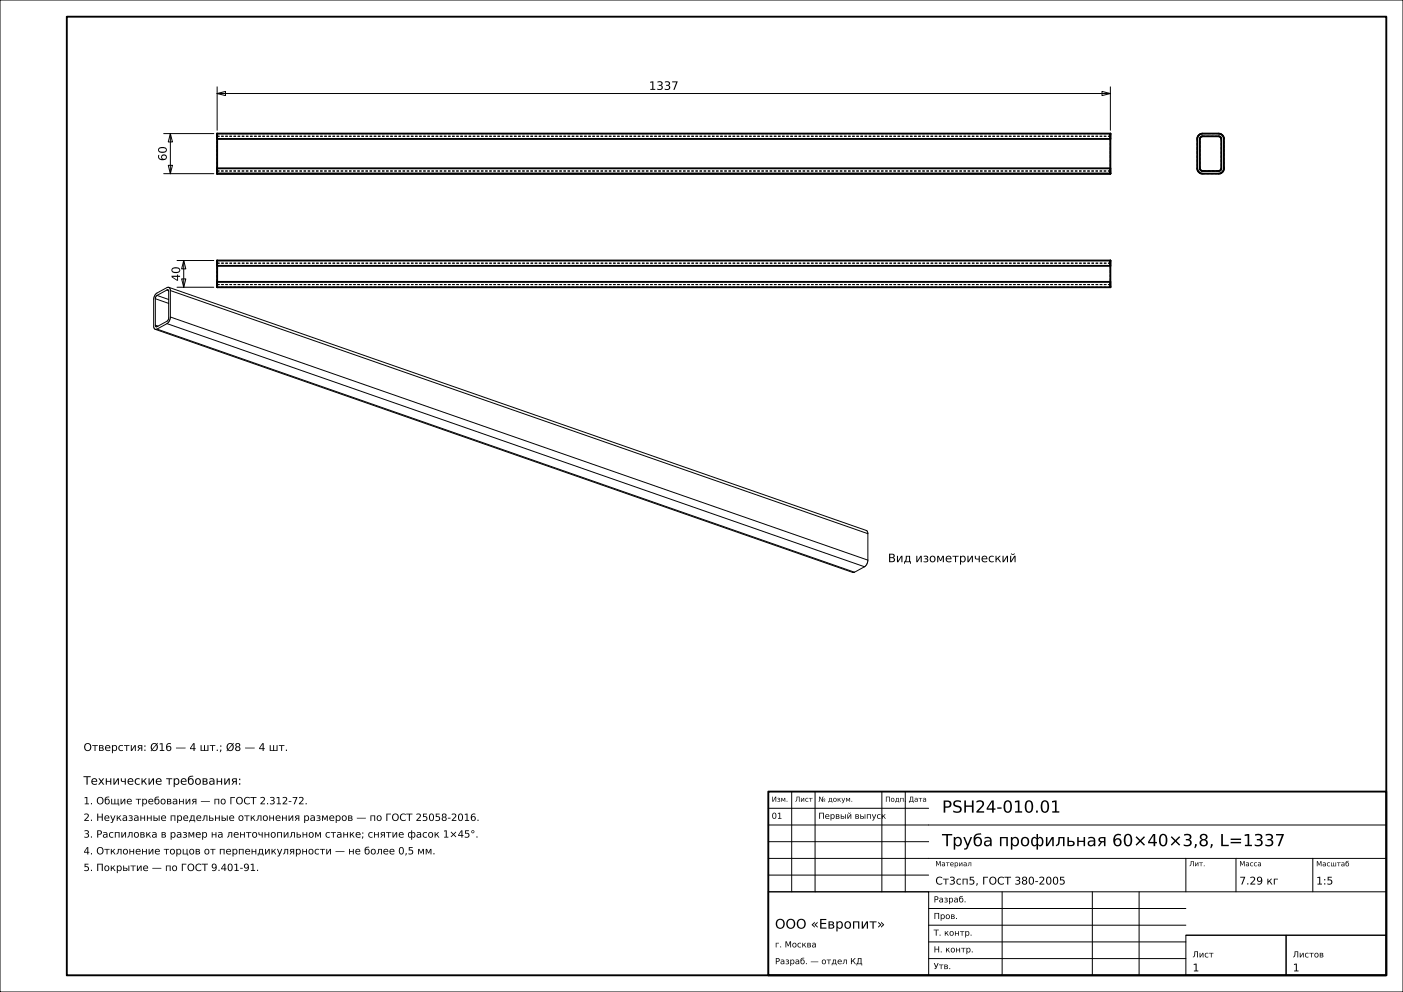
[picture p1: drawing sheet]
<svg xmlns="http://www.w3.org/2000/svg" width="420mm" height="297mm" viewBox="0 0 420 297" stroke-linecap="round" stroke-linejoin="round" font-family="sans-serif">
<g fill="none" stroke="#000" stroke-width=".3">
<path d="M0 0h420v297h-420zM49 40h15M51 40l.6 2.5h-1.2zM51 40v12M65 28l2.5-.6v1.2zM65 26v13M65 28h267.4M329.9 27.4l2.5 .6-2.5 .6zM332.4 26v13M49 52h15M50.4 49.5h1.2l-.6 2.5zM53 78h11"/>
<path d="M55 78l.6 2.5h-1.2zM55 78v8M46.5 98.6l208.8 72.8 .5-.1M46.5 89.4v8M46.5 89.4l4 1.4M46.5 97.4l.8 .2M47 98.5l-.5 .1M47 88.4l-.5 1M47 88.4l3.5 1.3M47 98.5l208.8 72.8M50 96.9l-3 1.6M50 86.8l.4 .1"/>
<path d="M50 86.8l-3 1.6M50 86.8l.4 .2M50 96.9l208.8 72.8M50.4 86.9v8.9l-.4 .4-3 1.6h-.4l-.1-.4M50.5 86l-.5 .1-3 1.6a2.43 2.43 0 0 0-1 2v7.9l.1 .7 .4 .3M50.5 86l.4 .4 .1 .6M50.5 86l208.8 72.8 .4 .3 .1 .7M51 87v7.9M51 94.9a2.43 2.43 0 0 1-1 2M51 94.9l208.8 72.8M51 87l208.8 72.8M53 86h11"/>
<path d="M54.4 83.5h1.2l-.6 2.5zM259.8 159.8v7.9M258.8 169.7l-3 1.6M259.8 167.7a2.43 2.43 0 0 1-1 2M237 237v30M244 237v30M264 237v30M271 237v30M230 257h185M230 252h48M230 247h185M230 242h48"/>
<path d="M355 257v10M370 257v10M393 257v10M230 267h48v25h-48zM230 267h185M230 262h48M278 277h77M278 272h77M300 267v25M327 267v25M341 267v25M278 287h77"/>
<path d="M278 282h77M355 280h30v12h-30zM355 280h60M385 280h30v12h-30z"/>
</g>
<path d="M20 5h395v287h-395zM65 40h267.4v12h-267.4zM65 50.4h267.4M65 41.6h267.4M358.9 40.5l1.1-.5h4.8l.8 .2 .6 .6 .2 .8v8.8l-.2 .8-.6 .6-.8 .2h-4.8l-.8-.2-.6-.6-.2-.8v-8.8zM359.4 41l.6-.2h4.8a.8 .8 0 0 1 .8 .8v8.8a.8 .8 0 0 1-.8 .8h-4.8a.8 .8 0 0 1-.8-.8v-8.8zM65 78h267.4v8h-267.4zM65 79.6h267.4M65 84.4h267.4M230 237h185v55h-185z" fill="none" stroke="#000" stroke-width=".56"/>
<g fill="none" stroke="#000" stroke-width=".3" stroke-dasharray=".7 .5" stroke-linecap="butt">
<path d="M332.4 40h-267.4M360 40l-.4 .1M364.8 40h-4.8M65 40.8h267.4M65 41.6v-.1M65 41.5v-.1M65 41.4v-.1M65 41.3v-.1M65 41.2v-.1M65 41.1v-.1M65 41v-.1M65 40.9v-.1"/>
<path d="M65 50.4v-8.8M65 51.2v-.1M65 51.1v-.1M65 51v-.1M65 50.9v-.1M65 50.8v-.1M65 50.7v-.1M65 50.6v-.1M65 50.5v-.1M65 50.4v.1M65 50.5v.1M65 50.6v.1"/>
<path d="M65 50.7v.1M65 50.8v.1M65 50.9v.1M65 51v.1M65 51.1v.1M65 41.6v8.8M65 40.8v.1M65 40.9v.1M65 41v.1M65 41.1v.1M65 41.2v.1M65 41.3v.1"/>
<path d="M65 41.4v.1M65 41.5v.1M65 52v-.1M65 51.9v-.1M65 51.8v-.1M65 51.7v-.2M65 51.5v-.1M65 51.4v-.1M65 51.3v-.2M65 51.1v-.2M65 50.8v-.2M65 50.6v-.2"/>
<path d="M65 41.6v-.2M65 41.4v-.2M65 41.1v-.2M65 40.9v-.2M65 40.7v-.1M65 40.6v-.1M65 40.5v-.2M65 40.3v-.1M65 40.2v-.1M65 40.1v-.1M332.4 41.6v8.8M332.4 50.4v.2"/>
<path d="M332.4 50.6v.2M332.4 50.8v.1M332.4 50.9v.2M332.4 51.1v.2M332.4 51.3v.1M332.4 51.4v.1M332.4 51.5v.2M332.4 51.7v.1M332.4 51.8v.1M332.4 51.9v.1M332.4 40v.1M332.4 40.1v.1"/>
<path d="M332.4 40.2v.1M332.4 40.3v.2M332.4 40.5v.1M332.4 40.6v.1M332.4 40.7v.2M332.4 40.9v.2M332.4 41.1v.1M332.4 41.2v.2M332.4 41.4v.2M332.4 41.6v-.1M332.4 41.5v-.1M332.4 41.4v-.1"/>
<path d="M332.4 41.3v-.1M332.4 41.2v-.1M332.4 41.1v-.1M332.4 41v-.1M332.4 40.9v-.1M332.4 40.8v.1M332.4 40.9v.1M332.4 41v.1M332.4 41.2v.1M332.4 41.3v.1M332.4 41.4v.1M332.4 41.5v.1"/>
<path d="M332.4 50.4v.1M332.4 50.5v.1M332.4 50.6v.1M332.4 50.7v.1M332.4 50.9v.1M332.4 51v.1M332.4 51.1v.1M332.4 51.2v-.1M332.4 51.1v-.1M332.4 51v-.1M332.4 50.9v-.1M332.4 50.8v-.1"/>
<path d="M332.4 50.7v-.1M332.4 50.6v-.1M332.4 50.5v-.1M332.4 50.4v-8.8M332.4 40.8h-267.4M332.4 51.2h-267.4M358.4 41.6v8.8M358.4 50.4l.1 .4M358.5 50.8l.1 .4M358.5 41.2l-.1 .4M358.6 51.2l.3 .3M358.6 40.8l-.1 .4"/>
<path d="M358.9 51.5l.3 .3M358.9 40.5l-.3 .3M359.2 51.8l.4 .1M359.2 40.2l-.3 .3M359.2 41.6l.1-.3M359.2 50.4v-8.8M359.3 41.3l.1-.3M359.3 50.7l-.1-.3M359.4 41l.3-.1M359.4 51l-.1-.3M359.6 51.9l.4 .1M359.6 40.1l-.4 .1"/>
<path d="M359.7 40.9l.3-.1M359.7 51.1l-.3-.1M360 52h4.8M360 40.8h4.8M360 51.2l-.3-.1M364.8 52l.4-.1M364.8 40.8l.3 .1M364.8 51.2h-4.8M365.1 40.9l.3 .1M365.1 51.1l-.3 .1M365.2 51.9l.4-.1M365.2 40.1l-.4-.1"/>
<path d="M365.4 41l.1 .3M365.4 51l-.3 .1M365.5 41.3l.1 .3M365.5 50.7l-.1 .3M365.6 51.8l.3-.3M365.6 40.2l-.4-.1M365.6 41.6v8.8M365.6 50.4l-.1 .3M365.9 51.5l.3-.3M365.9 40.5l-.3-.3M366.2 51.2l.1-.4M366.2 40.8l-.3-.3"/>
<path d="M366.3 50.8l.1-.4M366.3 41.2l-.1-.4M366.4 50.4v-8.8M366.4 41.6l-.1-.4M65 79.6v-.2M65 79.4v-.2M65 79.2v-.1M65 79.1v-.2M65 78.9v-.2M65 78.7v-.1M65 78.6v-.1M65 78.5v-.2"/>
<path d="M65 78.3v-.1M65 78.2v-.1M65 78.1v-.1M65 79.6v-.1M65 79.5v-.1M65 79.4v-.1M65 79.3v-.1M65 79.1v-.1M65 79v-.1M65 78.9v-.1M65 78.8v.1M65 78.9v.1"/>
<path d="M65 79v.1M65 79.1v.1M65 79.2v.1M65 79.3v.1M65 79.4v.1M65 79.5v.1M65 79.6v4.8M65 78.8h267.4M65 78h267.4M332.4 79.6v4.8M332.4 78.8v.1M332.4 78.9v.1"/>
<path d="M332.4 79v.1M332.4 79.1v.1M332.4 79.2v.1M332.4 79.3v.1M332.4 79.4v.1M332.4 79.5v.1M332.4 79.6v-.1M332.4 79.5v-.1M332.4 79.4v-.1M332.4 79.3v-.1M332.4 79.2v-.1M332.4 79.1v-.1"/>
<path d="M332.4 79v-.1M332.4 78.9v-.1M332.4 78v.1M332.4 78.1v.1M332.4 78.2v.1M332.4 78.3v.2M332.4 78.5v.1M332.4 78.6v.1M332.4 78.7v.2M332.4 78.9v.2M332.4 79.2v.2M332.4 79.4v.2"/>
<path d="M65 86v-.1M65 85.9v-.1M65 85.8v-.1M65 85.7v-.2M65 85.5v-.1M65 85.4v-.1M65 85.3v-.2M65 85.1v-.2M65 84.9v-.1M65 84.8v-.2M65 84.6v-.2M65 84.4v-4.8"/>
<path d="M65 85.2v-.1M65 85.1v-.1M65 85v-.1M65 84.8v-.1M65 84.7v-.1M65 84.6v-.1M65 84.5v-.1M65 84.4v.1M65 84.5v.1M65 84.6v.1M65 84.7v.1M65 84.8v.1"/>
<path d="M65 84.9v.1M65 85v.1M65 85.1v.1M65 85.2h267.4M332.4 84.4v-4.8M332.4 85.2v-.1M332.4 85.1v-.1M332.4 85v-.1M332.4 84.9v-.1M332.4 84.8v-.1M332.4 84.7v-.1M332.4 84.6v-.1"/>
<path d="M332.4 84.5v-.1M332.4 84.4v.1M332.4 84.5v.1M332.4 84.6v.1M332.4 84.7v.1M332.4 84.8v.1M332.4 84.9v.1M332.4 85v.1M332.4 85.1v.1M332.4 86h-267.4M332.4 84.4v.2M332.4 84.6v.2"/>
<path d="M332.4 84.9v.2M332.4 85.1v.2M332.4 85.3v.1M332.4 85.4v.1M332.4 85.5v.2M332.4 85.7v.1M332.4 85.8v.1M332.4 85.9v.1"/>
</g>
<g font-size="5">
<text x="282" y="243.3">PSH24-010.01</text>
<text x="282" y="253.3">Труба профильная 60×40×3,8, L=1337</text>
</g>
<text font-size="4" x="232" y="278">ООО «Европит»</text>
<g font-size="3.5">
<text x="194.3" y="26.9">1337</text>
<text x="49.9" y="48.2" transform="rotate(-90 49.9 48.2)">60</text>
<text x="53.9" y="84.2" transform="rotate(-90 53.9 84.2)">40</text>
<text x="265.8" y="168.3">Вид изометрический</text>
<text x="25" y="234.9">Технические требования:</text>
</g>
<g font-size="3.2">
<text x="25" y="224.8">Отверстия: Ø16 — 4 шт.; Ø8 — 4 шт.</text>
<text x="280" y="264.8">Ст3сп5, ГОСТ 380-2005</text>
<text x="371" y="264.8">7.29 кг</text>
<text x="394" y="264.8">1:5</text>
<text x="357" y="290.8">1</text>
<text x="387" y="290.8">1</text>
</g>
<g font-size="3">
<text x="25" y="240.8">1. Общие требования — по ГОСТ 2.312-72.</text>
<text x="25" y="245.8">2. Неуказанные предельные отклонения размеров — по ГОСТ 25058-2016.</text>
<text x="25" y="250.8">3. Распиловка в размер на ленточнопильном станке; снятие фасок 1×45°.</text>
<text x="25" y="255.8">4. Отклонение торцов от перпендикулярности — не более 0,5 мм.</text>
<text x="25" y="260.8">5. Покрытие — по ГОСТ 9.401-91.</text>
</g>
<g font-size="2.5">
<text x="231" y="245.1">01</text>
<text x="245" y="245.1">Первый выпуск</text>
<text x="279.5" y="270.2">Разраб.</text>
<text x="279.5" y="275.1">Пров.</text>
<text x="279.5" y="280.1">Т. контр.</text>
<text x="232" y="283.6">г. Москва</text>
<text x="279.5" y="285.1">Н. контр.</text>
<text x="357" y="286.6">Лист</text>
<text x="387" y="286.6">Листов</text>
<text x="232" y="288.7">Разраб. — отдел КД</text>
<text x="279.5" y="290.1">Утв.</text>
</g>
<g font-size="2.1">
<text x="231" y="240">Изм.</text>
<text x="238" y="240">Лист</text>
<text x="245" y="240">№ докум.</text>
<text x="265" y="240">Подп.</text>
<text x="272" y="240">Дата</text>
<text x="280" y="259.3">Материал</text>
<text x="356" y="259.3">Лит.</text>
<text x="371" y="259.3">Масса</text>
<text x="394" y="259.4">Масштаб</text>
</g>
</svg>
